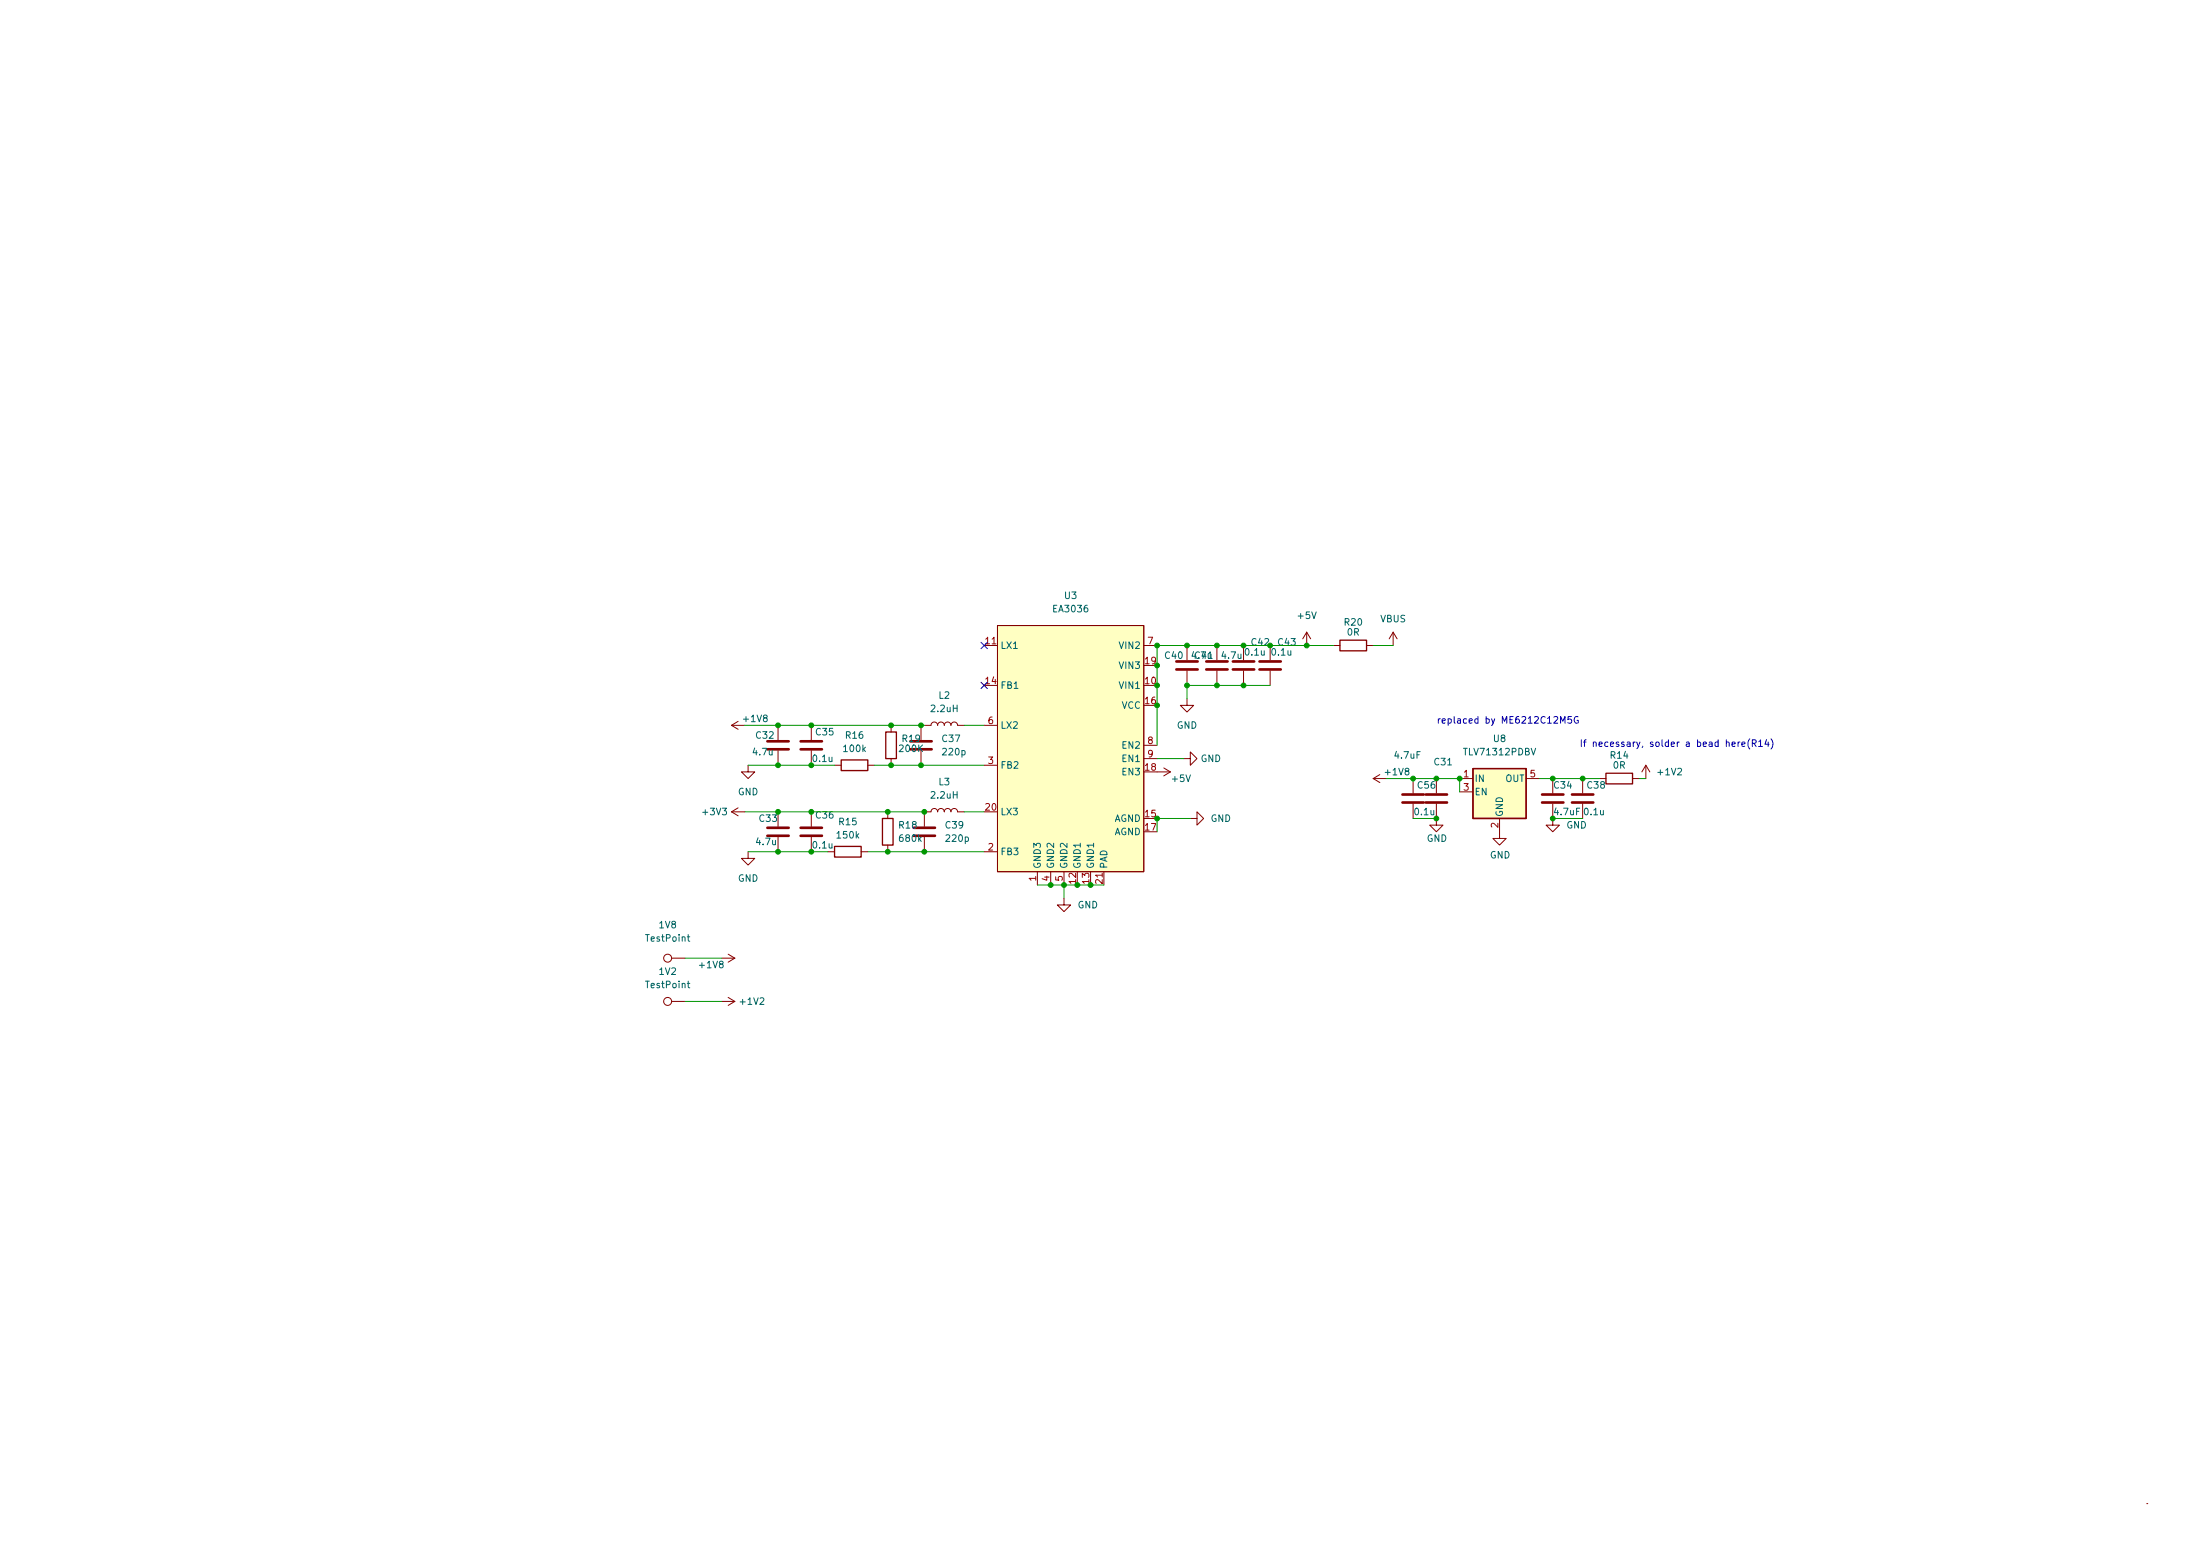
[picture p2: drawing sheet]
<svg xmlns="http://www.w3.org/2000/svg" width="420mm" height="297mm" viewBox="0 0 420 297" stroke-linecap="round" stroke-linejoin="round" font-family="sans-serif">
<g fill="none" stroke="#840000" stroke-width=".19">
<path d="M190.5 119.4h27.9v47h-27.9zM139.7 138.5h2.5M139.7 138.5l1.3 .7M141 137.7l-1.3 .8M148.6 138.5v2.8M154.9 138.5v2.8M170.2 138.5v1.2M175.9 138.5v2.8M176.5 138.5h1.3a.64 .64 0 0 1 .6-.7 .64 .64 0 0 1 .7 .7 .64 .64 0 0 1 .6-.7 .64 .64 0 0 1 .6 .7 .64 .64 0 0 1 .7-.7 .64 .64 0 0 1 .6 .7 .64 .64 0 0 1 .6-.7 .64 .64 0 0 1 .7 .7h1.2M188 138.5h2.5M188 123.2h2.5M203.2 135.9h.1"/>
<path d="M218.4 123.2h2.6M226.7 133.4v1.3h1.3l-1.3 1.2-1.3-1.2h1.3M226.7 123.2v2.8M226.7 128.1v2.7M232.4 123.2v2.8M232.4 128.1v2.7M237.5 123.2v2.8M237.5 128.1v2.7M242.6 123.2v2.8M242.6 128.1v2.7M249.6 120.7l-.8 1.3M249.6 120.7v2.5"/>
<path d="M249.6 120.7l.7 1.3M254.6 123.2h1.3M261 123.2h1.3M266.1 120.7l-.8 1.3M266.1 120.7v2.5M266.1 120.7l.7 1.3M139.7 155h2.5M139.7 155l1.3 .7M141 154.2l-1.3 .8M142.9 146.1v1.3h1.2l-1.2 1.2-1.3-1.2h1.3M148.6 143.3v2.8M148.6 155v2.8"/>
<path d="M148.6 159.8v2.8M154.9 143.3v2.8M154.9 155v2.8M154.9 159.8v2.8M159.4 146.1h1.3M165.7 146.1h1.3M169.5 155v1.2M170.2 144.8v1.3M175.9 143.3v2.8M176.5 159.8v2.8M184.1 155h-1.2a.64 .64 0 0 0-.7-.7 .64 .64 0 0 0-.6 .7 .64 .64 0 0 0-.6-.7 .64 .64 0 0 0-.7 .7 .64 .64 0 0 0-.6-.7 .64 .64 0 0 0-.6 .7 .64 .64 0 0 0-.7-.7 .64 .64 0 0 0-.6 .7h-1.3v2.8M188 146.1h2.5"/>
<path d="M218.4 142.3h2.6M218.4 144.8h2.6M221 147.4h2.5M222.2 146.6l1.3 .8M223.5 147.4l-1.3 .7M226.1 144.8h1.2v-1.3l1.3 1.3-1.3 1.3v-1.3M227.3 156.2h1.3v-1.2l1.3 1.2-1.3 1.3v-1.3M262.3 148.6l1.2 .8M262.3 148.6h2.5M263.5 147.9l-1.2 .7M269.9 148.6v2.8M269.9 153.5v2.7"/>
<path d="M274.3 153.5v4h1.3l-1.3 1.3-1.3-1.3h1.3M274.3 148.6v2.8M278.8 148.6h2.5M278.8 151.2h2.5M286.4 156.2v3.9h1.3l-1.3 1.2-1.3-1.2h1.3M291.5 148.6h2.5M296.5 153.5v4h1.3l-1.3 1.3-1.2-1.3h1.2M296.5 148.6v2.8M302.3 148.6v2.8M302.3 153.5v2.7M311.8 148.6h1.3M314.3 146.1l-.7 1.3"/>
<path d="M314.3 146.1v2.5M314.3 146.1l.8 1.3M142.9 162.6v1.3h1.2l-1.2 1.2-1.3-1.2h1.3M158.1 162.6h1.3M164.5 162.6h1.2M169.5 161.3v1.3M188 162.6h2.5M198.1 166.4v2.5M200.7 166.4v2.5M203.2 171.5v1.3h1.3l-1.3 1.2-1.3-1.2h1.3M203.2 166.4v2.5M210.8 166.4v2.5"/>
<path d="M128.3 191.2h2.5M128.3 182.9h2.5M137.8 191.2h2.5M137.8 182.9h2.5M139.1 190.4l1.2 .8M139.1 182.2l1.2 .7M140.3 191.2l-1.2 .7M140.3 182.9l-1.2 .8M410 287h.1"/>
<circle cx="127.5" cy="191.2" r=".76"/>
<circle cx="127.5" cy="182.9" r=".76"/>
</g>
<g fill="none" stroke="#840000" stroke-width=".51">
<path d="M224.7 127.8h4M224.7 126.3h4M230.4 127.8h4M230.4 126.3h4M235.5 127.8h4M235.5 126.3h4M240.5 127.8h4.1M240.5 126.3h4.1M146.6 159.5h4M146.6 158h4M146.6 143h4M146.6 141.5h4"/>
<path d="M152.9 159.5h4.1M152.9 158h4.1M152.9 143h4.1M152.9 141.5h4.1M173.9 143h4M173.9 141.5h4M174.5 159.5h4.1M174.5 158h4.1M267.8 153.2h4.1M267.8 151.7h4.1M272.3 153.2h4.1M272.3 151.7h4.1"/>
<path d="M294.5 153.2h4.1M294.5 151.7h4.1M300.2 153.2h4.1M300.2 151.7h4.1"/>
</g>
<path d="M228 124.4l-.3 .9h.7M131.3 178.8h.4M131.4 178.4v1.1l.3 .2M131.3 187.7h.4M131.4 187.3v1.1l.3 .2" fill="none" stroke="#006464" stroke-width=".19"/>
<path d="M169.2 139.7h2v5.1h-2zM255.9 122.2h5.1v2h-5.1zM160.7 145.1h5v2h-5zM168.5 156.2h2.1v5.1h-2.1zM281.3 146.7h10.2v9.5h-10.2zM306.7 147.6h5.1v2h-5.1zM159.4 161.6h5.1v2h-5.1z" fill="none" stroke="#840000" stroke-width=".25"/>
<g fill="#ffffc2" stroke="#ffffc2" stroke-width=".19">
<path d="M190.5 119.4h27.9v47h-27.9z"/>
<path d="M281.3 146.7h10.2v9.5h-10.2z"/>
</g>
<g fill="none" stroke="#0000c2" stroke-width=".19">
<path d="M298 138.1v-1.3l.5 .9 .4-.9v1.3M300.1 136.8h-.6l-.1 .6 .2-.1h.4l.2 .2-.1 .4-.2 .2-.5-.2M301.4 136.8a.59 .59 0 0 0-.8 .6 .59 .59 0 0 0 .8 .6v-.5h-.2M331.9 141.7v.8M332.3 141.7l-.4 .2M332.7 142.1l.6-.1-.1-.3h-.4l-.1 .1v.6h.5M334.2 141.1a1.46 1.46 0 0 0 0 1.9M334.7 141.9l.6-.1 .1-.1-.1-.3-.6-.2v1.3M335 141.9l.4 .6M335.9 141.6l.3-.4v1.3M335.9 142.5h.7M337.4 141.2l-.3 .9h.8"/>
<path d="M337.7 141.7v.8M338.2 141.1a1.46 1.46 0 0 1 0 1.9"/>
</g>
<g fill="none" stroke="#009600" stroke-width=".19">
<path d="M142.2 138.5h34.3M184.1 138.5h3.9M242.6 130.8h-15.9v2.6M254.6 123.2h-33.6v19.1M262.3 123.2h3.8M142.2 155h34.3M142.9 146.1h16.5M167 146.1h21M184.1 155h3.9M221 144.8h5.1M227.3 156.2h-6.3v2.6M264.8 148.6h14v2.6"/>
<path d="M269.9 156.2h4.4M294 148.6h11.4M296.5 156.2h5.8M313.1 148.6h1.2M142.9 162.6h15.2M165.7 162.6h22.3M198.1 168.9h12.7M203.2 168.9v2.6M130.8 191.2h7M130.8 182.9h7"/>
</g>
<path d="M187.4 122.6l1.2 1.2M187.4 130.2l1.2 1.3M188.6 122.6l-1.2 1.2M188.6 130.2l-1.2 1.3" fill="none" stroke="#000084" stroke-width=".19"/>
<g fill="#009600" stroke="#009600" stroke-width=".19">
<circle cx="237.5" cy="123.2" r=".46"/>
<circle cx="242.6" cy="123.2" r=".46"/>
<circle cx="237.5" cy="130.8" r=".46"/>
<circle cx="232.4" cy="123.2" r=".46"/>
<circle cx="232.4" cy="130.8" r=".46"/>
<circle cx="221" cy="127" r=".46"/>
<circle cx="226.7" cy="130.8" r=".46"/>
<circle cx="221" cy="130.8" r=".46"/>
<circle cx="226.7" cy="123.2" r=".46"/>
<circle cx="221" cy="123.2" r=".46"/>
<circle cx="249.6" cy="123.2" r=".46"/>
<circle cx="221" cy="134.7" r=".46"/>
<circle cx="203.2" cy="168.9" r=".46"/>
<circle cx="200.7" cy="168.9" r=".46"/>
<circle cx="176.5" cy="162.6" r=".46"/>
<circle cx="208.3" cy="168.9" r=".46"/>
<circle cx="205.7" cy="168.9" r=".46"/>
<circle cx="169.5" cy="162.6" r=".46"/>
<circle cx="176.5" cy="155" r=".46"/>
<circle cx="169.5" cy="155" r=".46"/>
<circle cx="175.9" cy="138.5" r=".46"/>
<circle cx="221" cy="156.2" r=".46"/>
<circle cx="154.9" cy="138.5" r=".46"/>
<circle cx="148.6" cy="162.6" r=".46"/>
<circle cx="148.6" cy="155" r=".46"/>
<circle cx="154.9" cy="146.1" r=".46"/>
<circle cx="148.6" cy="138.5" r=".46"/>
<circle cx="148.6" cy="146.1" r=".46"/>
<circle cx="170.2" cy="146.1" r=".46"/>
<circle cx="170.2" cy="138.5" r=".46"/>
<circle cx="175.9" cy="146.1" r=".46"/>
<circle cx="154.9" cy="155" r=".46"/>
<circle cx="154.9" cy="162.6" r=".46"/>
<circle cx="296.5" cy="156.2" r=".46"/>
<circle cx="296.5" cy="148.6" r=".46"/>
<circle cx="278.8" cy="148.6" r=".46"/>
<circle cx="274.3" cy="148.6" r=".46"/>
<circle cx="274.3" cy="156.2" r=".46"/>
<circle cx="269.9" cy="148.6" r=".46"/>
<circle cx="302.3" cy="148.6" r=".46"/>
</g>
<g font-size="1.8" fill="#006464">
<text x="201.3" y="116.9">EA3036</text>
<text x="203.3" y="114.3">U3</text>
<text x="248" y="118.1">+5V</text>
<text x="256.8" y="119.4">R20</text>
<text x="263.6" y="118.8">VBUS</text>
<text x="191" y="123.9">LX1</text>
<text x="214" y="123.9">VIN2</text>
<text x="222.6" y="125.8">C40</text>
<text x="228.3" y="125.8">C41</text>
<text x="233.4" y="125.8">4.7u</text>
<text x="237.9" y="125.1">0.1u</text>
<text x="239.1" y="123.2">C42</text>
<text x="243" y="125.1">0.1u</text>
<text x="244.1" y="123.2">C43</text>
<text x="257.3" y="121.3">0R</text>
<text x="191" y="131.5">FB1</text>
<text x="214" y="131.5">VIN1</text>
<text x="214" y="127.7">VIN3</text>
<text x="142.1" y="137.8">+1V8</text>
<text x="177.9" y="135.9">2.2uH</text>
<text x="179.3" y="133.4">L2</text>
<text x="214.2" y="135.3">VCC</text>
<text x="144.4" y="141">C32</text>
<text x="155.9" y="140.4">C35</text>
<text x="161.2" y="143.5">100k</text>
<text x="161.6" y="141">R16</text>
<text x="171.9" y="143.5">200K</text>
<text x="172.4" y="141.6">R19</text>
<text x="180" y="141.6">C37</text>
<text x="191" y="139.1">LX2</text>
<text x="214.5" y="142.9">EN2</text>
<text x="224.7" y="139.1">GND</text>
<text x="285.3" y="141.6">U8</text>
<text x="143.9" y="144.2">4.7u</text>
<text x="155.3" y="145.5">0.1u</text>
<text x="179.3" y="149.9">L3</text>
<text x="180.2" y="144.2">220p</text>
<text x="191" y="146.7">FB2</text>
<text x="214.5" y="148">EN3</text>
<text x="214.5" y="145.5">EN1</text>
<text x="223.9" y="149.3">+5V</text>
<text x="229.3" y="145.5">GND</text>
<text x="264.7" y="148">+1V8</text>
<text x="266.5" y="144.8">4.7uF</text>
<text x="274" y="146.1">C31</text>
<text x="279.8" y="144.2">TLV71312PDBV</text>
<text x="281.6" y="149.3">IN</text>
<text x="287.5" y="149.3">OUT</text>
<text x="307.6" y="144.8">R14</text>
<text x="308.1" y="146.7">0R</text>
<text x="316.8" y="148">+1V2</text>
<text x="134.4" y="155.6">+3V3</text>
<text x="140.9" y="151.8">GND</text>
<text x="177.9" y="152.4">2.2uH</text>
<text x="191" y="155.6">LX3</text>
<text x="270.3" y="155.6">0.1u</text>
<text x="270.8" y="150.5">C56</text>
<text x="281.6" y="151.8">EN</text>
<text x="287" y="156" transform="rotate(-90 287 156)">GND</text>
<text x="296.8" y="150.5">C34</text>
<text x="296.9" y="155.6">4.7uF</text>
<text x="302.7" y="155.6">0.1u</text>
<text x="144.5" y="161.3">4.7u</text>
<text x="145.1" y="156.9">C33</text>
<text x="155.3" y="162">0.1u</text>
<text x="155.9" y="156.2">C36</text>
<text x="160" y="160.1">150k</text>
<text x="160.3" y="157.5">R15</text>
<text x="171.8" y="158.2">R18</text>
<text x="171.9" y="160.7">680k</text>
<text x="180.6" y="158.2">C39</text>
<text x="180.8" y="160.7">220p</text>
<text x="212.7" y="156.9">AGND</text>
<text x="212.7" y="159.4">AGND</text>
<text x="231.2" y="156.9">GND</text>
<text x="272.5" y="160.7">GND</text>
<text x="299.1" y="158.2">GND</text>
<text x="191" y="163.2">FB3</text>
<text x="198.8" y="165.9" transform="rotate(-90 198.8 165.9)">GND3</text>
<text x="201.3" y="165.9" transform="rotate(-90 201.3 165.9)">GND2</text>
<text x="203.8" y="165.9" transform="rotate(-90 203.8 165.9)">GND2</text>
<text x="206.4" y="165.9" transform="rotate(-90 206.4 165.9)">GND1</text>
<text x="208.9" y="165.9" transform="rotate(-90 208.9 165.9)">GND1</text>
<text x="211.5" y="165.9" transform="rotate(-90 211.5 165.9)">PAD</text>
<text x="284.5" y="163.9">GND</text>
<text x="140.9" y="168.3">GND</text>
<text x="205.8" y="173.4">GND</text>
<text x="123.5" y="179.7">TestPoint</text>
<text x="125.9" y="177.2">1V8</text>
<text x="133.7" y="184.8">+1V8</text>
<text x="123.5" y="188.6">TestPoint</text>
<text x="125.9" y="186.1">1V2</text>
<text x="141.5" y="191.8">+1V2</text>
</g>
<g font-size="1.8" fill="#a90000">
<text x="188.2" y="123">11</text>
<text x="219.2" y="123">7</text>
<text x="188.2" y="130.6">14</text>
<text x="218.7" y="130.6">10</text>
<text x="218.7" y="126.8">19</text>
<text x="218.7" y="134.4">16</text>
<text x="188.7" y="138.2">6</text>
<text x="219.2" y="142">8</text>
<text x="188.7" y="145.8">3</text>
<text x="218.7" y="147.1">18</text>
<text x="219.2" y="144.6">9</text>
<text x="279.5" y="148.4">1</text>
<text x="292.2" y="148.4">5</text>
<text x="188.2" y="154.7">20</text>
<text x="218.7" y="156">15</text>
<text x="279.5" y="150.9">3</text>
<text x="218.7" y="158.5">17</text>
<text x="286.1" y="158" transform="rotate(-90 286.1 158)">2</text>
<text x="188.7" y="162.3">2</text>
<text x="197.9" y="168.2" transform="rotate(-90 197.9 168.2)">1</text>
<text x="200.4" y="168.2" transform="rotate(-90 200.4 168.2)">4</text>
<text x="202.9" y="168.2" transform="rotate(-90 202.9 168.2)">5</text>
<text x="205.5" y="168.7" transform="rotate(-90 205.5 168.7)">12</text>
<text x="208" y="168.7" transform="rotate(-90 208 168.7)">13</text>
<text x="210.6" y="168.7" transform="rotate(-90 210.6 168.7)">21</text>
</g>
<g font-size="1.8" fill="#0000c2">
<text x="274.3" y="138.1">replaced by ME6212C12M5G</text>
<text x="301.6" y="142.6">If necessary, solder a bead here(R14)</text>
</g>
<text font-size="1.8" fill="#840000" x="303.2" y="150.5">C38</text>
</svg>
